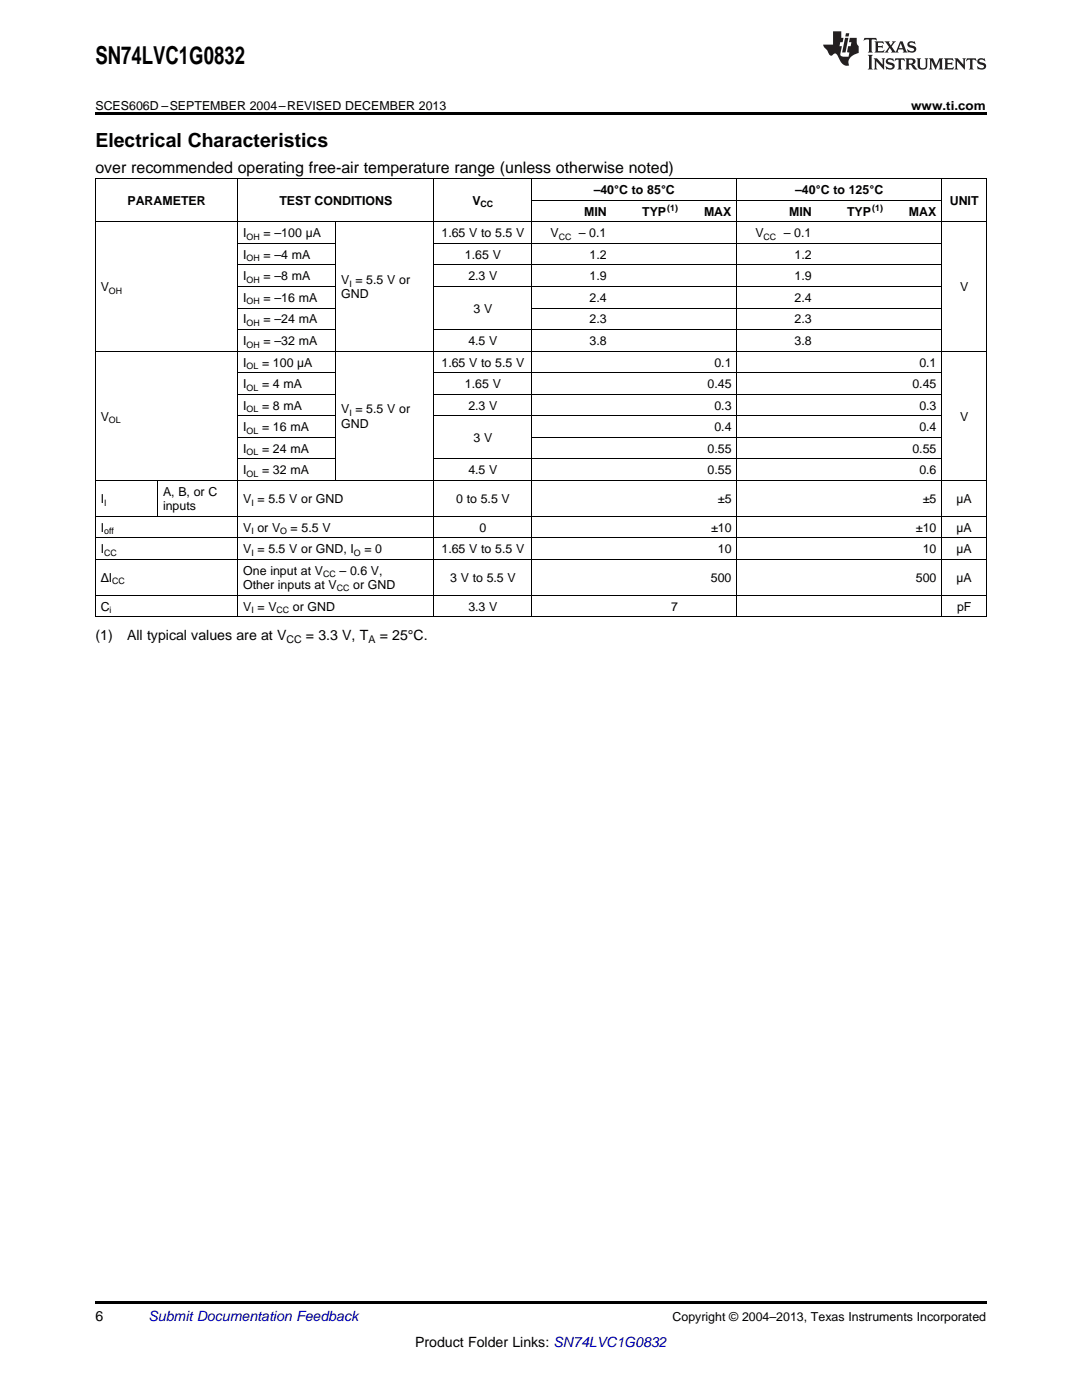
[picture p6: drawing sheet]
<svg xmlns="http://www.w3.org/2000/svg" width="216mm" height="279mm" viewBox="0 0 216 279" stroke-linecap="round" stroke-linejoin="round" font-family="sans-serif">
<path d="M19 22.5h177.8v.5h-177.8zM19 259.7h177.8v.5h-177.8z" fill="#000"/>
<g fill="none" stroke="#000" stroke-width=".2">
<path d="M19 35.6h177.8M19.1 35.7v87.4M47.4 35.7v87.4M86.6 35.7v87.4M106.1 35.7v87.4M106.2 40h81.7M147 35.7v87.4M187.9 35.7v87.4M196.8 35.7v87.4M19 44.3h177.8M47.5 57.2h19.5M47.5 52.9h19.5"/>
<path d="M47.5 48.6h19.5M67 44.3v51.7M86.6 57.2h101.3M86.6 52.9h101.3M86.6 48.6h101.3M19 70.1h177.8M47.5 78.7h19.5M47.5 74.4h19.5M47.5 65.8h19.5M47.5 61.5h19.5M86.6 78.7h101.3M86.6 74.4h101.3"/>
<path d="M86.6 65.8h101.3M106.2 61.5h81.7M19 95.9h177.8M31.4 96v7.1M47.5 91.6h19.5M47.5 87.3h19.5M47.5 83h19.5M86.6 91.6h101.3M86.6 83h101.3M106.2 87.3h81.7M19 118.8h177.8M19 111.6h177.8"/>
<path d="M19 107.3h177.8M19 103h177.8M19 123.1h177.8"/>
</g>
<g fill="#231f20">
<path d="M172.5 7.6l-.1 .5 .4-.2h.6v.1v2.1l-.2 .4h.9l-.2-.4v-2.1l.1-.1h.5l.5 .2-.2-.5zM174.5 8.3l.2 .3v1.5l-.2 .4h1.8l.2-.6a1.04 1.04 0 0 1-1.3 .2v-.7h.6l.3 .2v-.6l-.3 .2h-.6v-.6l.8-.1 .4 .3-.2-.5zM176.5 8.3l.9 1.1-.9 1.1h.8l-.2-.2 .4-.7 .5 .7-.2 .2h1.5l-.2-.2 .2-.4h.9l.1 .4-.2 .2h1l-.3-.3-.7-1.9h-.5l-.9 2-.8-1 .9-1h-.8l.1 .3-.4 .5-.3-.6 .1-.2zM179.7 8.6l.4 1h-.7zM181.3 8.4a.63 .63 0 0 0-.2 .7 .63 .63 0 0 0 .6 .4l.6 .2 .1 .2a.75 .75 0 0 1-.7 .4 .75 .75 0 0 1-.6-.5l.1 .7 .1-.1a1.11 1.11 0 0 0 1.5-.6 1.13 1.13 0 0 0-1.2-.8l-.1-.4a1.04 1.04 0 0 1 1.2 .2l-.2-.5-.2 .1-.4-.2zM173.2 10.9l.2 .4v2.2l-.2 .4h1l-.3-.4v-2.2l.3-.4zM174.3 11.6l.3 .4v1.5l-.3 .4h.8l-.2-.4v-1.3l1.5 1.7v-1.9l.2-.4h-.7l.2 .4v.9l-1.1-1.3zM177 11.8a.62 .62 0 0 0-.2 .7 .62 .62 0 0 0 .6 .4l.6 .1 .1 .3a.76 .76 0 0 1-.7 .3 .76 .76 0 0 1-.7-.4l.2 .7 .1-.1a1.11 1.11 0 0 0 1.5-.6 1.13 1.13 0 0 0-1.2-.8l-.1-.4a1.04 1.04 0 0 1 1.2 .2l-.2-.6-.2 .1-.5-.1zM178.7 11.6l-.2 .6a.61 .61 0 0 1 .8-.3v1.6l-.2 .4h.9l-.2-.4v-1.6a.63 .63 0 0 1 .7 .3l-.1-.6zM180.6 11.6l.3 .4v1.5l-.3 .4h1l-.2-.2-.1-.8 .6 .2a.76 .76 0 0 0 1.2 .7l-1-1a.58 .58 0 0 0 .6-.5 .58 .58 0 0 0-.5-.6zM181.4 11.9h.1a.45 .45 0 0 1 .5 .1 .45 .45 0 0 1 .1 .5l-.8 .2zM182.9 11.6l.2 .2a2.17 2.17 0 0 0 .3 1.9 .99 .99 0 0 0 1.6-.6v-1.1l.2-.4h-.7l.2 .2a1.92 1.92 0 0 1-.2 1.8 .6 .6 0 0 1-.9-.5v-1.1l.2-.4zM185.4 11.6l.2 .4v1.5l-.2 .4h.7l-.2-.4v-1.4l.8 1.8 .8-1.8v1.4l-.2 .4h.9l-.2-.4v-1.5l.2-.4h-.8l-.6 1.5-.6-1.5zM188.4 11.6l.2 .4v1.5l-.2 .4h1.8l.1-.6a1.04 1.04 0 0 1-1.2 .1v-.6h.5l.4 .2v-.6l-.4 .2h-.5v-.7h.8l.3 .3-.1-.6zM190.5 11.6l.2 .4v1.5l-.2 .4h.7l-.2-.4v-1.3l1.5 1.7v-1.9l.2-.4h-.7l.2 .4v.9l-1.1-1.3zM192.9 11.6l-.1 .6a.61 .61 0 0 1 .7-.3l.1 1.6-.3 .4h1l-.3-.4 .1-1.6a.63 .63 0 0 1 .7 .3l-.1-.6zM195.2 11.8a.62 .62 0 0 0-.2 .7 .62 .62 0 0 0 .6 .4l.6 .1 .1 .3a.76 .76 0 0 1-.7 .3 .76 .76 0 0 1-.6-.4l.1 .7 .1-.1a1.11 1.11 0 0 0 1.6-.6 1.13 1.13 0 0 0-1.3-.8l-.1-.4a1.04 1.04 0 0 1 1.2 .2l-.1-.6-.2 .1-.5-.1z"/>
<path d="M166.2 6.3v2.6h-1.9v.4l.8 .9a.91 .91 0 0 0 1 .8 .56 .56 0 0 1 .5-.3 .56 .56 0 0 1 .5 .3l.4 .8a1.53 1.53 0 0 0 1.9 1.2 1.54 1.54 0 0 1 1-2.1l.9-.3v-1.4a1.52 1.52 0 0 1-.4-1.6h-1.3l-.2 .8h.5l-.2 .8h-.5l-.1 1v.2l.4 .1-.2 .8a1.93 1.93 0 0 1-1.6-.3l.3-1.8h-.5l.2-.8h.4l.2-.8h-.4v-1.3zM168.6 7.6l-.6 2.9h.7l.6-2.9zM168.8 6.6l-.1 .7h.6l.2-.7z"/>
</g>
<text font-size="4.9" x="19" y="12.8">SN74LVC1G0832</text>
<text font-size="3.9" x="19" y="29.3">Electrical Characteristics</text>
<text font-size="3.2" x="19" y="34.4">over recommended operating free-air temperature range (unless otherwise noted)</text>
<g font-size="2.8">
<text x="19" y="127.7">(1)</text>
<text x="25.4" y="127.7">All typical values are at V</text>
<text x="61" y="127.7">= 3.3 V, T</text>
<text x="75.8" y="127.7">= 25°C.</text>
<text x="19" y="263.6">6</text>
<text x="82.8" y="268.9">Product Folder Links: SN74LVC1G0832</text>
</g>
<text font-size="2.8" fill="#0000c8" x="29.6" y="263.6">Submit Documentation Feedback</text>
<g font-size="2.5">
<text x="19" y="21.9">SCES606D –SEPTEMBER 2004–REVISED DECEMBER 2013</text>
<text x="181.8" y="21.9">www.ti.com</text>
<text x="25.4" y="40.9">PARAMETER</text>
<text x="55.7" y="40.9">TEST CONDITIONS</text>
<text x="94.3" y="40.9">V</text>
<text x="118.5" y="38.7">–40°C to 85°C</text>
<text x="158.7" y="38.7">–40°C to 125°C</text>
<text x="189.5" y="40.9">UNIT</text>
<text x="48.5" y="47.3">I</text>
<text x="52.6" y="47.3">= –100 µA</text>
<text x="88.1" y="47.3">1.65 V to 5.5 V</text>
<text x="109.9" y="47.3">V</text>
<text x="115.5" y="47.3">– 0.1</text>
<text x="116.6" y="43">MIN</text>
<text x="128.1" y="43">TYP</text>
<text x="140.5" y="43">MAX</text>
<text x="150.7" y="47.3">V</text>
<text x="156.4" y="47.3">– 0.1</text>
<text x="157.4" y="43">MIN</text>
<text x="169" y="43">TYP</text>
<text x="181.4" y="43">MAX</text>
<text x="48.5" y="51.6">I</text>
<text x="52.6" y="51.6">= –4 mA</text>
<text x="92.8" y="51.6">1.65 V</text>
<text x="117.7" y="51.6">1.2</text>
<text x="158.5" y="51.6">1.2</text>
<text x="20.1" y="58.1">V</text>
<text x="48.5" y="56">I</text>
<text x="52.6" y="56">= –8 mA</text>
<text x="68.1" y="56.7">V = 5.5 V or</text>
<text x="68.1" y="59.5">GND</text>
<text x="93.5" y="56">2.3 V</text>
<text x="117.7" y="56">1.9</text>
<text x="158.5" y="56">1.9</text>
<text x="191.6" y="58.1">V</text>
<text x="48.5" y="60.3">I</text>
<text x="48.5" y="64.6">I</text>
<text x="52.6" y="60.3">= –16 mA</text>
<text x="52.6" y="64.6">= –24 mA</text>
<text x="94.5" y="62.4">3 V</text>
<text x="117.7" y="60.3">2.4</text>
<text x="117.7" y="64.6">2.3</text>
<text x="158.5" y="60.3">2.4</text>
<text x="158.5" y="64.6">2.3</text>
<text x="48.5" y="68.9">I</text>
<text x="52.6" y="68.9">= –32 mA</text>
<text x="93.5" y="68.9">4.5 V</text>
<text x="117.7" y="68.9">3.8</text>
<text x="158.5" y="68.9">3.8</text>
<text x="48.5" y="73.2">I</text>
<text x="48.5" y="77.5">I</text>
<text x="52.3" y="73.2">= 100 µA</text>
<text x="52.3" y="77.5">= 4 mA</text>
<text x="88.1" y="73.2">1.65 V to 5.5 V</text>
<text x="92.8" y="77.5">1.65 V</text>
<text x="141.2" y="77.5">0.45</text>
<text x="142.6" y="73.2">0.1</text>
<text x="182.1" y="77.5">0.45</text>
<text x="183.4" y="73.2">0.1</text>
<text x="20.1" y="83.9">V</text>
<text x="48.5" y="81.8">I</text>
<text x="52.3" y="81.8">= 8 mA</text>
<text x="68.1" y="82.5">V = 5.5 V or</text>
<text x="93.5" y="81.8">2.3 V</text>
<text x="142.6" y="81.8">0.3</text>
<text x="183.4" y="81.8">0.3</text>
<text x="191.6" y="83.9">V</text>
<text x="48.5" y="86.1">I</text>
<text x="52.3" y="86.1">= 16 mA</text>
<text x="68.1" y="85.3">GND</text>
<text x="94.5" y="88.2">3 V</text>
<text x="142.6" y="86.1">0.4</text>
<text x="183.4" y="86.1">0.4</text>
<text x="48.5" y="90.4">I</text>
<text x="48.5" y="94.7">I</text>
<text x="52.3" y="90.4">= 24 mA</text>
<text x="52.3" y="94.7">= 32 mA</text>
<text x="93.5" y="94.7">4.5 V</text>
<text x="141.2" y="90.4">0.55</text>
<text x="141.2" y="94.7">0.55</text>
<text x="182.1" y="90.4">0.55</text>
<text x="183.4" y="94.7">0.6</text>
<text x="20.1" y="100.4">I</text>
<text x="32.5" y="99">A, B, or C</text>
<text x="32.5" y="101.8">inputs</text>
<text x="48.5" y="100.4">V = 5.5 V or GND</text>
<text x="91" y="100.4">0 to 5.5 V</text>
<text x="143.3" y="100.4">±5</text>
<text x="184.1" y="100.4">±5</text>
<text x="190.9" y="100.4">µA</text>
<text x="20.1" y="106.1">I</text>
<text x="48.5" y="106.1">V or V</text>
<text x="58" y="106.1">= 5.5 V</text>
<text x="95.7" y="106.1">0</text>
<text x="141.9" y="106.1">±10</text>
<text x="182.8" y="106.1">±10</text>
<text x="190.9" y="106.1">µA</text>
<text x="20.1" y="110.4">I</text>
<text x="48.5" y="110.4">V = 5.5 V or GND, I</text>
<text x="72.7" y="110.4">= 0</text>
<text x="88.1" y="110.4">1.65 V to 5.5 V</text>
<text x="143.2" y="110.4">10</text>
<text x="184.1" y="110.4">10</text>
<text x="190.9" y="110.4">µA</text>
<text x="20.1" y="116.1">ΔI</text>
<text x="48.5" y="114.7">One input at V</text>
<text x="48.5" y="117.5">Other inputs at V</text>
<text x="67.8" y="114.7">– 0.6 V,</text>
<text x="70.5" y="117.5">or GND</text>
<text x="89.8" y="116.1">3 V to 5.5 V</text>
<text x="141.9" y="116.1">500</text>
<text x="182.7" y="116.1">500</text>
<text x="190.9" y="116.1">µA</text>
<text x="20.1" y="121.8">C</text>
<text x="48.5" y="121.8">V = V</text>
<text x="58.5" y="121.8">or GND</text>
<text x="93.5" y="121.8">3.3 V</text>
<text x="133.9" y="121.8">7</text>
<text x="191" y="121.8">pF</text>
<text x="134.2" y="263.6">Copyright © 2004–2013, Texas Instruments Incorporated</text>
</g>
<g font-size="2.1">
<text x="57.1" y="128.3">CC</text>
<text x="73.5" y="128.3">A</text>
</g>
<g font-size="1.8">
<text x="95.9" y="41.4">CC</text>
<text x="49.2" y="47.8">OH</text>
<text x="111.5" y="47.8">CC</text>
<text x="133.1" y="42.1">(1)</text>
<text x="152.4" y="47.8">CC</text>
<text x="174" y="42.1">(1)</text>
<text x="49.2" y="52.1">OH</text>
<text x="21.7" y="58.6">OH</text>
<text x="49.2" y="56.4">OH</text>
<text x="69.7" y="57.2">I</text>
<text x="49.2" y="60.7">OH</text>
<text x="49.2" y="65.1">OH</text>
<text x="49.2" y="69.4">OH</text>
<text x="49.2" y="73.7">OL</text>
<text x="49.2" y="78">OL</text>
<text x="49.2" y="82.3">OL</text>
<text x="69.7" y="83">I</text>
<text x="21.7" y="84.4">OL</text>
<text x="49.2" y="86.6">OL</text>
<text x="49.2" y="90.9">OL</text>
<text x="49.2" y="95.2">OL</text>
<text x="20.8" y="100.9">I</text>
<text x="50.2" y="100.9">I</text>
<text x="20.8" y="106.6">off</text>
<text x="50.2" y="106.6">I</text>
<text x="55.9" y="106.6">O</text>
<text x="20.8" y="110.9">CC</text>
<text x="50.2" y="110.9">I</text>
<text x="70.6" y="110.9">O</text>
<text x="22.4" y="116.6">CC</text>
<text x="64.5" y="115.2">CC</text>
<text x="67.2" y="118">CC</text>
<text x="21.9" y="122.3">i</text>
<text x="50.2" y="122.3">I</text>
<text x="55.2" y="122.3">CC</text>
</g>
</svg>
